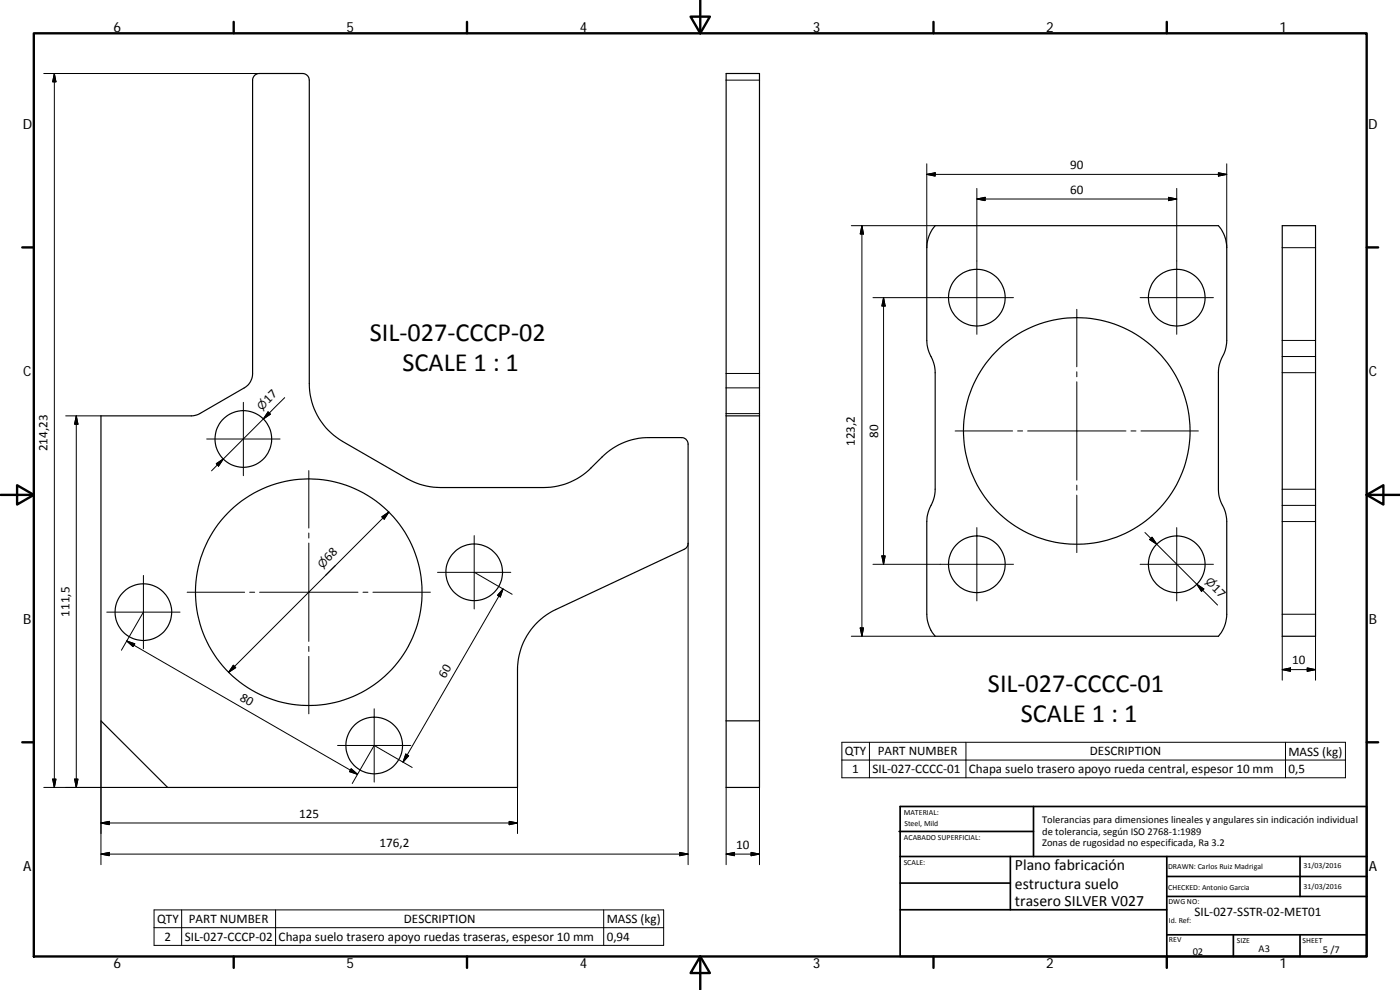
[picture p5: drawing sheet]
<svg xmlns="http://www.w3.org/2000/svg" width="420mm" height="297mm" viewBox="0 0 420 297" stroke-linecap="round" stroke-linejoin="round" font-family="sans-serif">
<g fill="none" stroke="#000" stroke-width=".36">
<path d="M76.5 22.5l1.3-.4h13a2.04 2.04 0 0 1 2 1.9v91.1a20 20 0 0 0 10 17.3l19.4 11.2a20.7 20.7 0 0 0 10 2.7h31a19.9 19.9 0 0 0 14.2-5.9l3.3-3.3a19.8 19.8 0 0 1 14.1-5.8h9.7a1.93 1.93 0 0 1 2 2v29.7l-.4 1.2-.8 .6-38.5 18.1a20 20 0 0 0-11.5 18.1v35.3h-105l-20-20v-91.5h27.7l2-.7 13.3-7.7a4.9 4.9 0 0 0 2.5-4.3v-88.1l.1-.6zM280.7 67.7h85a10.1 10.1 0 0 1 2.5 6.6v27.9a12.3 12.3 0 0 1-1.9 6.1l-.4 1.4-.2 2.1v35a12 12 0 0 0 1.8 6.2l.7 3.5v27.8a10.1 10.1 0 0 1-2.5 6.6h-85a10.3 10.3 0 0 1-2.6-6.6v-27.8a12.8 12.8 0 0 1 1.9-6.2l.4-1.4 .3-2.1v-35a12.6 12.6 0 0 0-1.9-6.1l-.6-2.1-.1-1.4v-27.9a10.3 10.3 0 0 1 2.6-6.6zM384.8 67.7h10v123.2h-10zM217.9 124.8v111.5h10v-20M217.9 124.8h10M227.9 124.8v91.5h-10M227.9 124.8v-102.7h-10v102.7"/>
<circle cx="293.2" cy="89.3" r="8.5"/>
<circle cx="353.2" cy="89.3" r="8.5"/>
<circle cx="73" cy="131.7" r="8.5"/>
<circle cx="323.2" cy="129.3" r="34"/>
<circle cx="92.7" cy="177.7" r="34"/>
<circle cx="142.3" cy="171.7" r="8.5"/>
<circle cx="293.2" cy="169.3" r="8.5"/>
<circle cx="353.2" cy="169.3" r="8.5"/>
<circle cx="43" cy="183.7" r="8.5"/>
<circle cx="112.3" cy="223.7" r="8.5"/>
</g>
<g fill="none" stroke="#000" stroke-width=".3">
<path d="M13.1 22.1h64.7M16.3 22.1v214.2M16.3 22.1l.5 2.5h-1zM217.9 24h10M278.1 49.1v25.2M278.1 52.3h90.1M278.1 52.3l2.6-.5v1zM293.2 59.7l2.4-.5v1zM293.2 59.7h60M293.2 56.5v43.8M350.7 59.2l2.5 .5-2.5 .5zM353.2 56.5v43.8"/>
<path d="M365.7 51.8l2.5 .5-2.5 .5zM368.2 49.1v25.2M255.5 67.7h25.2M258.7 67.7l.5 2.5h-1zM258.7 67.7v123.2M384.8 74.3h10M262 89.3h42.2M265.2 89.3v80M265.2 89.3l.5 2.5h-1zM323.2 92.8v17.2M342.2 89.3h22M85.4 119.3l-21.9 22"/>
<path d="M217.9 116.4h10M217.9 112.1h10M323.2 111.5v1.6M323.2 114.6v29.5M384.8 102.2h10M384.8 107h10M384.8 111.8h10M19.7 124.8h10.6M22.9 124.8v111.5M22.9 124.8l.5 2.5h-1zM62 131.7h22M64.9 139.1l2.1-1.4-1.4 2.1z"/>
<path d="M73 120.7v22M80.4 123.6l.8 .7-2.2 1.4zM217.9 124.1h10M286.6 129.3h17.3M305.4 129.3h1.5M308.4 129.3h29.5M339.4 129.3h1.5M342.4 129.3h17.3M92.7 141.2v17.2M92.7 159.9v1.5M114.6 155.1l2.1-1.5-1.4 2.2zM116.7 153.6l-48.1 48.1"/>
<path d="M293.2 158.3v22M323.2 145.6v1.5M323.2 148.6v17.2M343.6 159.8l21.8 21.7M353.2 158.3v22M384.8 151.6h10M384.8 146.8h10M384.8 156.5h10M43 172.7v21.9M56.2 177.7h17.2M74.9 177.7h1.5M77.9 177.7h29.5"/>
<path d="M92.7 162.9v29.5M100.6 169.7l-2.9 2.9M108.9 177.7h1.5M111.9 177.7h17.3M131.3 171.7h22M142.3 160.7v22M142.5 171.8l11.2 6.5M151 176.7l-.9 2.4-.8-.5zM151 176.7l-30 52M206.5 163v96.4M262 169.3h42.2M264.7 166.8h1l-.5 2.5z"/>
<path d="M342.2 169.3h22M345 161.9l.7-.7 1.4 2.1zM359.2 175.3l2.1 1.4-.7 .7zM32 183.7h22M38 192.3l69.3 40M38 192.3l2.4 .9-.5 .8zM42.9 183.8l-6.5 11.3M70 199.6l.7 .7-2.1 1.4zM92.7 194v1.5M92.7 196.9v17.3M255.5 190.9h25.2M258.2 188.4h1l-.5 2.5z"/>
<path d="M384.8 184.3h10M384.8 190.9v13.2M394.8 190.9v13.2M30.3 216.3v43.1M112.3 212.7v22M384.8 200.9l2.5-.5v1zM384.8 200.9h10M392.3 200.4l2.5 .5-2.5 .5zM13.1 236.3h37.2M15.8 233.8h1l-.5 2.5zM22.4 233.8h1l-.5 2.5zM101.3 223.7h22"/>
<path d="M105.4 230.7l1.9 1.6-2.4-.8zM112.2 223.8l-6.5 11.3M112.5 223.8l11.2 6.5M121.8 226.3l.8 .5-1.6 1.9zM155.3 236.3v13.8M217.9 236.3v23.1M227.9 236.3v23.1M252.7 222.7h151.1v10.7h-151.1zM252.7 228h151.1M260.9 222.7v10.7M289.9 222.7v10.7M385.8 222.7v10.7"/>
<path d="M30.3 256.3h176.2M30.3 246.9h125M30.3 256.3l2.5-.5v1zM30.3 246.9l2.5-.5v1zM152.8 246.4l2.5 .5-2.5 .5zM204 255.8l2.5 .5-2.5 .5zM217.9 256.3l2.5-.5v1zM217.9 256.3h10M225.4 255.8l2.5 .5-2.5 .5zM46.2 273h153v10.7h-153zM46.2 278.3h153M54.5 273v10.7"/>
<path d="M82.7 273v10.7M181.2 273v10.7"/>
</g>
<g fill="none" stroke="#000" stroke-width=".71">
<path d="M10.1 10h400.1v277h-400.1zM70.1 6.6v3.4M140.2 6.6v3.4M207.3 5h5.8l-2.9 5zM210.2 0v10M280.2 6.6v3.4M350.2 6.6v3.4M6.7 74.2h3.4M410.2 74.2h3.4M.2 148.5h9.9M5.1 145.6l5 2.9-5 2.9zM410.2 148.5l5-2.9v5.8z"/>
<path d="M410.2 148.5h9.9M6.7 222.7h3.4M410.2 222.7h3.4M70.1 287v3.4M140.2 287v3.4M210.2 287l2.9 5h-5.8zM210.2 287v10M280.2 287v3.4M350.2 287v3.4"/>
</g>
<g fill="none" stroke="#000" stroke-width=".51">
<path d="M269.8 249.5h40.4M270.1 257h140.1M270.1 242h140.1v45h-140.1zM303.2 257v16M310.2 242v15M350.2 257v30M390.2 257v12M270.1 273h80.1M270.1 265h33.1M350.2 269h60M350.2 263h60M350.2 280.5h60"/>
<path d="M370.2 280.5v6.5M390.2 280.5v6.5"/>
</g>
<g fill="#000" stroke="#000" stroke-width=".3">
<path d="M16.3 22.1l.5 2.5h-1zM278.1 52.3l2.6-.5v1zM293.2 59.7l2.4-.5v1zM365.7 51.8l2.5 .5-2.5 .5zM258.7 67.7l.5 2.5h-1zM350.7 59.2l2.5 .5-2.5 .5zM265.2 89.3l.5 2.5h-1zM22.9 124.8l.5 2.5h-1zM64.9 139.1l2.1-1.4-1.4 2.1zM80.4 123.6l.8 .7-2.2 1.4zM114.6 155.1l2.1-1.5-1.4 2.2zM151 176.7l-.9 2.4-.8-.5z"/>
<path d="M264.7 166.8h1l-.5 2.5zM345 161.9l.7-.7 1.4 2.1zM359.2 175.3l2.1 1.4-.7 .7zM38 192.3l2.4 .9-.5 .8zM70 199.6l.7 .7-2.1 1.4zM258.2 188.4h1l-.5 2.5zM384.8 200.9l2.5-.5v1zM392.3 200.4l2.5 .5-2.5 .5zM15.8 233.8h1l-.5 2.5zM22.4 233.8h1l-.5 2.5zM105.4 230.7l1.9 1.6-2.4-.8zM121.8 226.3l.8 .5-1.6 1.9z"/>
<path d="M30.3 256.3l2.5-.5v1zM30.3 246.9l2.5-.5v1zM152.8 246.4l2.5 .5-2.5 .5zM204 255.8l2.5 .5-2.5 .5zM217.9 256.3l2.5-.5v1zM225.4 255.8l2.5 .5-2.5 .5z"/>
</g>
<g font-size="7.9">
<text x="111" y="102.2">SIL‐027‐CCCP‐02</text>
<text x="120.8" y="111.2">SCALE 1 : 1</text>
<text x="296.5" y="207.7">SIL‐027‐CCCC‐01</text>
<text x="306.4" y="216.7">SCALE 1 : 1</text>
</g>
<g font-size="4.7">
<text x="304.6" y="261.2">Plano fabricación</text>
<text x="304.6" y="266.6">estructura suelo</text>
<text x="304.6" y="272">trasero SILVER V027</text>
</g>
<g font-size="4.2">
<text x="34" y="9.6">6</text>
<text x="104" y="9.6">5</text>
<text x="174" y="9.6">4</text>
<text x="244" y="9.6">3</text>
<text x="314" y="9.6">2</text>
<text x="384" y="9.6">1</text>
<text x="6.8" y="38.7">D</text>
<text x="410.6" y="38.7">D</text>
<text x="7" y="112.9">C</text>
<text x="410.8" y="112.9">C</text>
<text x="7" y="187.1">B</text>
<text x="410.8" y="187.1">B</text>
<text x="7" y="261.3">A</text>
<text x="410.8" y="261.3">A</text>
<text x="34" y="290.4">6</text>
<text x="104" y="290.4">5</text>
<text x="174" y="290.4">4</text>
<text x="244" y="290.4">3</text>
<text x="314" y="290.4">2</text>
<text x="384" y="290.4">1</text>
</g>
<g font-size="3.9">
<text x="321.2" y="50.8">90</text>
<text x="321.2" y="58.2">60</text>
<text x="80.5" y="121.2" transform="rotate(-45 80.5 121.2)">17</text>
<text x="263.6" y="131.3" transform="rotate(-90 263.6 131.3)">80</text>
<text x="14.2" y="135.4" transform="rotate(-90 14.2 135.4)">214,23</text>
<text x="256.5" y="133.8" transform="rotate(-90 256.5 133.8)">123,2</text>
<text x="98.7" y="168.6" transform="rotate(-45 98.7 168.6)">68</text>
<text x="363.5" y="176.7" transform="rotate(45 363.5 176.7)">17</text>
<text x="20.8" y="185" transform="rotate(-90 20.8 185)">111,5</text>
<text x="133.6" y="203.6" transform="rotate(-60 133.6 203.6)">60</text>
<text x="387.8" y="199.3">10</text>
<text x="71.7" y="210" transform="rotate(30 71.7 210)">80</text>
<text x="253.5" y="226.6">QTY</text>
<text x="263.5" y="226.6">PART NUMBER</text>
<text x="327.1" y="226.6">DESCRIPTION</text>
<text x="386.7" y="226.7">MASS (kg)</text>
<text x="255.8" y="231.9">1</text>
<text x="261.8" y="232">SIL‐027‐CCCC‐01</text>
<text x="290.8" y="232.1">Chapa suelo trasero apoyo rueda central, espesor 10 mm</text>
<text x="386.7" y="232">0,5</text>
<text x="89.8" y="245.4">125</text>
<text x="113.9" y="254.2">176,2</text>
<text x="220.9" y="254.7">10</text>
<text x="358.5" y="274.9">SIL‐027‐SSTR‐02‐MET01</text>
<text x="47.1" y="276.9">QTY</text>
<text x="56.7" y="276.9">PART NUMBER</text>
<text x="121.2" y="276.9">DESCRIPTION</text>
<text x="182.1" y="277">MASS (kg)</text>
<text x="49.4" y="282.2">2</text>
<text x="55.4" y="282.2">SIL‐027‐CCCP‐02</text>
<text x="83.6" y="282.3">Chapa suelo trasero apoyo ruedas traseras, espesor 10 mm</text>
<text x="182.1" y="282.2">0,94</text>
</g>
<g font-size="3.3">
<text x="78.6" y="123.2" transform="rotate(-45 78.6 123.2)">⌀</text>
<text x="96.8" y="170.6" transform="rotate(-45 96.8 170.6)">⌀</text>
<text x="361.6" y="174.7" transform="rotate(45 361.6 174.7)">⌀</text>
</g>
<g font-size="3.1">
<text x="312.8" y="246.8">Tolerancias para dimensiones lineales y angulares sin indicación individual</text>
<text x="312.8" y="250.4">de tolerancia, según ISO 2768‐1:1989</text>
<text x="312.8" y="254">Zonas de rugosidad no especificada, Ra 3.2</text>
<text x="357.9" y="286.4">02</text>
<text x="377.7" y="285.6">A3</text>
<text x="397" y="285.9">5 /7</text>
</g>
<g font-size="2.4">
<text x="271.2" y="244.4">MATERIAL:</text>
<text x="271.3" y="251.9">ACABADO SUPERFICIAL:</text>
<text x="271.4" y="247.9">Steel, Mild</text>
<text x="271.2" y="259.7">SCALE:</text>
<text x="350.6" y="260.8">DRAWN: Carlos Ruiz Madrigal</text>
<text x="391.2" y="260.6">31/03/2016</text>
<text x="350.6" y="267">CHECKED: Antonio Garcia</text>
<text x="391.2" y="266.6">31/03/2016</text>
<text x="350.7" y="271.4">DWG NO:</text>
<text x="350.8" y="276.8">Id. Ref:</text>
<text x="350.8" y="282.8">REV</text>
<text x="371.2" y="282.9">SIZE</text>
<text x="390.9" y="282.9">SHEET</text>
</g>
</svg>
